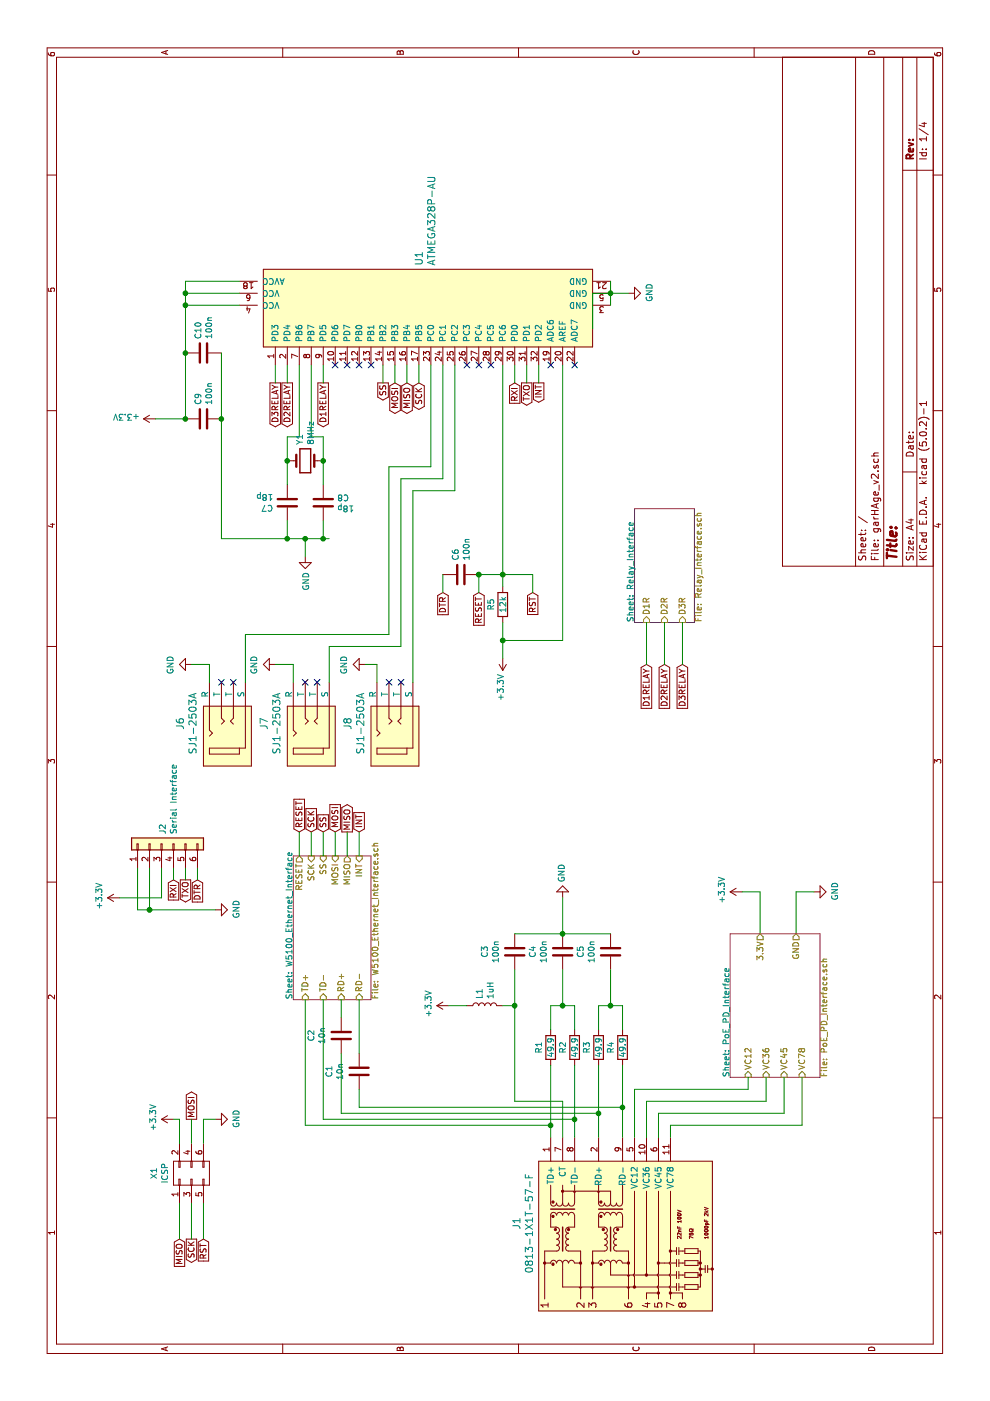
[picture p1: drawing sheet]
EESchema Schematic File Version 4
LIBS:garHAge_v2-cache
EELAYER 26 0
EELAYER END
$Descr A4 11693 8268
encoding utf-8
Sheet 1 4
Title ""
Date ""
Rev ""
Comp ""
Comment1 ""
Comment2 ""
Comment3 ""
Comment4 ""
$EndDescr
$Comp
L dk_Embedded-Microcontrollers:ATMEGA328P-AU U1
U 1 1
P 9150 3600
F 0 "U1" H 9478 3703 60  0000 L CNN
F 1 "ATMEGA328P-AU" H 9478 3597 60  0000 L CNN
F 2 "digikey-footprints:TQFP-32_7x7mm" H 9350 3800 60  0001 L CNN
F 3 "http://www.microchip.com/mymicrochip/filehandler.aspx?ddocname=en589968" H 9350 3900 60  0001 L CNN
F 4 "ATMEGA328P-AU-ND" H 9350 4000 60  0001 L CNN "Digi-Key_PN"
F 5 "ATMEGA328P-AU" H 9350 4100 60  0001 L CNN "MPN"
F 6 "Integrated Circuits (ICs)" H 9350 4200 60  0001 L CNN "Category"
F 7 "Embedded - Microcontrollers" H 9350 4300 60  0001 L CNN "Family"
F 8 "http://www.microchip.com/mymicrochip/filehandler.aspx?ddocname=en589968" H 9350 4400 60  0001 L CNN "DK_Datasheet_Link"
F 9 "/product-detail/en/microchip-technology/ATMEGA328P-AU/ATMEGA328P-AU-ND/1832260" H 9350 4500 60  0001 L CNN "DK_Detail_Page"
F 10 "IC MCU 8BIT 32KB FLASH 32TQFP" H 9350 4600 60  0001 L CNN "Description"
F 11 "Microchip Technology" H 9350 4700 60  0001 L CNN "Manufacturer"
F 12 "Active" H 9350 4800 60  0001 L CNN "Status"
	1    9150 3600
	1    0    0    -1  
$EndComp
$Comp
L Device:R R5
U 1 1
P 6650 4200
F 0 "R5" V 6550 4200 50  0000 C CNN
F 1 "12k" V 6650 4200 50  0000 C CNN
F 2 "Resistor_SMD:R_0603_1608Metric" V 6580 4200 50  0001 C CNN
F 3 "~" H 6650 4200 50  0001 C CNN
	1    6650 4200
	0    1    1    0   
$EndComp
$Comp
L Device:C C6
U 1 1
P 6900 3850
F 0 "C6" H 7015 3896 50  0000 L CNN
F 1 "100n" H 7015 3805 50  0000 L CNN
F 2 "Capacitor_SMD:C_0603_1608Metric" H 6938 3700 50  0001 C CNN
F 3 "~" H 6900 3850 50  0001 C CNN
	1    6900 3850
	1    0    0    -1  
$EndComp
$Comp
L Device:C C10
U 1 1
P 8750 1700
F 0 "C10" H 8865 1746 50  0000 L CNN
F 1 "100n" H 8865 1655 50  0000 L CNN
F 2 "Capacitor_SMD:C_0603_1608Metric" H 8788 1550 50  0001 C CNN
F 3 "~" H 8750 1700 50  0001 C CNN
	1    8750 1700
	1    0    0    -1  
$EndComp
$Comp
L Device:C C9
U 1 1
P 8200 1700
F 0 "C9" H 8315 1746 50  0000 L CNN
F 1 "100n" H 8315 1655 50  0000 L CNN
F 2 "Capacitor_SMD:C_0603_1608Metric" H 8238 1550 50  0001 C CNN
F 3 "~" H 8200 1700 50  0001 C CNN
	1    8200 1700
	1    0    0    -1  
$EndComp
$Comp
L power:+3.3V #PWR014
U 1 1
P 8200 1300
F 0 "#PWR014" H 8200 1150 50  0001 C CNN
F 1 "+3.3V" V 8215 1428 50  0000 L CNN
F 2 "" H 8200 1300 50  0001 C CNN
F 3 "" H 8200 1300 50  0001 C CNN
	1    8200 1300
	1    0    0    -1  
$EndComp
$Comp
L power:GND #PWR013
U 1 1
P 7050 2550
F 0 "#PWR013" H 7050 2300 50  0001 C CNN
F 1 "GND" V 7055 2422 50  0000 R CNN
F 2 "" H 7050 2550 50  0001 C CNN
F 3 "" H 7050 2550 50  0001 C CNN
	1    7050 2550
	0    1    1    0   
$EndComp
$Comp
L power:GND #PWR015
U 1 1
P 9250 5250
F 0 "#PWR015" H 9250 5000 50  0001 C CNN
F 1 "GND" H 9255 5077 50  0000 C CNN
F 2 "" H 9250 5250 50  0001 C CNN
F 3 "" H 9250 5250 50  0001 C CNN
	1    9250 5250
	1    0    0    -1  
$EndComp
Text GLabel 8500 3200 0    50   Output ~ 0
SS
Text GLabel 8500 3300 0    50   BiDi ~ 0
MOSI
Text GLabel 8500 3400 0    50   BiDi ~ 0
MISO
Text GLabel 8500 3500 0    50   BiDi ~ 0
SCK
Text GLabel 8500 4300 0    50   Input ~ 0
RXI
Text GLabel 8500 4400 0    50   Output ~ 0
TXO
Text GLabel 8500 2700 0    50   Output ~ 0
D1RELAY
Text GLabel 8500 2400 0    50   Output ~ 0
D2RELAY
Text GLabel 8500 2300 0    50   Output ~ 0
D3RELAY
Wire Wire Line
	8650 2500 8050 2500
Wire Wire Line
	8050 2500 8050 2400
Wire Wire Line
	8650 2600 8050 2600
Wire Wire Line
	8050 2600 8050 2700
Wire Wire Line
	8500 2300 8650 2300
Wire Wire Line
	8500 2400 8650 2400
Wire Wire Line
	8650 3200 8500 3200
Wire Wire Line
	8500 3300 8650 3300
Wire Wire Line
	8650 3400 8500 3400
Wire Wire Line
	8500 3500 8650 3500
Wire Wire Line
	8650 4300 8500 4300
Wire Wire Line
	8500 4400 8650 4400
Wire Wire Line
	8650 2700 8500 2700
Wire Wire Line
	8200 1550 8750 1550
Wire Wire Line
	8200 1300 8200 1550
Connection ~ 8200 1550
Wire Wire Line
	9150 2000 9150 1550
Wire Wire Line
	9150 1550 8750 1550
Connection ~ 8750 1550
Wire Wire Line
	9250 2000 9250 1550
Wire Wire Line
	9250 1550 9150 1550
Connection ~ 9150 1550
Wire Wire Line
	9350 2000 9350 1550
Wire Wire Line
	9350 1550 9250 1550
Connection ~ 9250 1550
$Comp
L power:+3.3V #PWR012
U 1 1
P 6200 4200
F 0 "#PWR012" H 6200 4050 50  0001 C CNN
F 1 "+3.3V" V 6215 4328 50  0000 L CNN
F 2 "" H 6200 4200 50  0001 C CNN
F 3 "" H 6200 4200 50  0001 C CNN
	1    6200 4200
	0    -1   -1   0   
$EndComp
Wire Wire Line
	6200 4200 6350 4200
Wire Wire Line
	6800 4200 6900 4200
Wire Wire Line
	6350 4200 6350 4700
Connection ~ 6350 4200
Wire Wire Line
	6350 4200 6500 4200
Text GLabel 6750 3700 0    50   Input ~ 0
DTR
Text GLabel 6750 4450 0    50   Input ~ 0
RST
Wire Wire Line
	6900 4450 6900 4200
Connection ~ 6900 4200
Wire Wire Line
	6750 3700 6900 3700
Wire Wire Line
	6900 4000 6900 4200
NoConn ~ 8650 4600
NoConn ~ 8650 4800
NoConn ~ 8650 3000
NoConn ~ 8650 3100
NoConn ~ 8650 3900
NoConn ~ 8650 4000
NoConn ~ 8650 4100
Wire Wire Line
	9350 5100 9250 5100
Connection ~ 9250 5100
Wire Wire Line
	9250 5100 9150 5100
Wire Wire Line
	7050 2550 7200 2550
Wire Wire Line
	8750 1850 8200 1850
Wire Wire Line
	7200 1850 7200 2400
Connection ~ 8200 1850
Wire Wire Line
	8200 1850 7200 1850
Connection ~ 7200 2550
Wire Wire Line
	8950 4950 9250 4950
Wire Wire Line
	9250 4950 9250 5100
Wire Wire Line
	9250 5250 9250 5100
$Comp
L dk_Barrel-Audio-Connectors:SJ1-2503A J6
U 1 1
P 5600 1850
F 0 "J6" H 5656 2197 60  0000 C CNN
F 1 "SJ1-2503A" H 5656 2091 60  0000 C CNN
F 2 "digikey-footprints:Headphone_Jack_2.5mm_SJ1-2503A" H 5800 2050 60  0001 L CNN
F 3 "https://www.cui.com/product/resource/digikeypdf/sj1-2503a.pdf" H 5800 2150 60  0001 L CNN
F 4 "CP1-2503A-ND" H 5800 2250 60  0001 L CNN "Digi-Key_PN"
F 5 "SJ1-2503A" H 5800 2350 60  0001 L CNN "MPN"
F 6 "Connectors, Interconnects" H 5800 2450 60  0001 L CNN "Category"
F 7 "Barrel - Audio Connectors" H 5800 2550 60  0001 L CNN "Family"
F 8 "https://www.cui.com/product/resource/digikeypdf/sj1-2503a.pdf" H 5800 2650 60  0001 L CNN "DK_Datasheet_Link"
F 9 "/product-detail/en/cui-inc/SJ1-2503A/CP1-2503A-ND/738680" H 5800 2750 60  0001 L CNN "DK_Detail_Page"
F 10 "CONN JACK STEREO 2.5MM R/A" H 5800 2850 60  0001 L CNN "Description"
F 11 "CUI Inc." H 5800 2950 60  0001 L CNN "Manufacturer"
F 12 "Active" H 5800 3050 60  0001 L CNN "Status"
	1    5600 1850
	1    0    0    -1  
$EndComp
$Comp
L dk_Barrel-Audio-Connectors:SJ1-2503A J7
U 1 1
P 5600 2550
F 0 "J7" H 5656 2897 60  0000 C CNN
F 1 "SJ1-2503A" H 5656 2791 60  0000 C CNN
F 2 "digikey-footprints:Headphone_Jack_2.5mm_SJ1-2503A" H 5800 2750 60  0001 L CNN
F 3 "https://www.cui.com/product/resource/digikeypdf/sj1-2503a.pdf" H 5800 2850 60  0001 L CNN
F 4 "CP1-2503A-ND" H 5800 2950 60  0001 L CNN "Digi-Key_PN"
F 5 "SJ1-2503A" H 5800 3050 60  0001 L CNN "MPN"
F 6 "Connectors, Interconnects" H 5800 3150 60  0001 L CNN "Category"
F 7 "Barrel - Audio Connectors" H 5800 3250 60  0001 L CNN "Family"
F 8 "https://www.cui.com/product/resource/digikeypdf/sj1-2503a.pdf" H 5800 3350 60  0001 L CNN "DK_Datasheet_Link"
F 9 "/product-detail/en/cui-inc/SJ1-2503A/CP1-2503A-ND/738680" H 5800 3450 60  0001 L CNN "DK_Detail_Page"
F 10 "CONN JACK STEREO 2.5MM R/A" H 5800 3550 60  0001 L CNN "Description"
F 11 "CUI Inc." H 5800 3650 60  0001 L CNN "Manufacturer"
F 12 "Active" H 5800 3750 60  0001 L CNN "Status"
	1    5600 2550
	1    0    0    -1  
$EndComp
$Comp
L dk_Barrel-Audio-Connectors:SJ1-2503A J8
U 1 1
P 5600 3250
F 0 "J8" H 5656 3597 60  0000 C CNN
F 1 "SJ1-2503A" H 5656 3491 60  0000 C CNN
F 2 "digikey-footprints:Headphone_Jack_2.5mm_SJ1-2503A" H 5800 3450 60  0001 L CNN
F 3 "https://www.cui.com/product/resource/digikeypdf/sj1-2503a.pdf" H 5800 3550 60  0001 L CNN
F 4 "CP1-2503A-ND" H 5800 3650 60  0001 L CNN "Digi-Key_PN"
F 5 "SJ1-2503A" H 5800 3750 60  0001 L CNN "MPN"
F 6 "Connectors, Interconnects" H 5800 3850 60  0001 L CNN "Category"
F 7 "Barrel - Audio Connectors" H 5800 3950 60  0001 L CNN "Family"
F 8 "https://www.cui.com/product/resource/digikeypdf/sj1-2503a.pdf" H 5800 4050 60  0001 L CNN "DK_Datasheet_Link"
F 9 "/product-detail/en/cui-inc/SJ1-2503A/CP1-2503A-ND/738680" H 5800 4150 60  0001 L CNN "DK_Detail_Page"
F 10 "CONN JACK STEREO 2.5MM R/A" H 5800 4250 60  0001 L CNN "Description"
F 11 "CUI Inc." H 5800 4350 60  0001 L CNN "Manufacturer"
F 12 "Active" H 5800 4450 60  0001 L CNN "Status"
	1    5600 3250
	1    0    0    -1  
$EndComp
NoConn ~ 6000 1850
NoConn ~ 6000 1950
NoConn ~ 6000 2550
NoConn ~ 6000 2650
NoConn ~ 6000 3250
NoConn ~ 6000 3350
Wire Wire Line
	6750 4450 6900 4450
$Comp
L power:GND #PWR010
U 1 1
P 6150 2300
F 0 "#PWR010" H 6150 2050 50  0001 C CNN
F 1 "GND" H 6155 2127 50  0000 C CNN
F 2 "" H 6150 2300 50  0001 C CNN
F 3 "" H 6150 2300 50  0001 C CNN
	1    6150 2300
	-1   0    0    1   
$EndComp
$Comp
L power:GND #PWR011
U 1 1
P 6150 3050
F 0 "#PWR011" H 6150 2800 50  0001 C CNN
F 1 "GND" H 6155 2877 50  0000 C CNN
F 2 "" H 6150 3050 50  0001 C CNN
F 3 "" H 6150 3050 50  0001 C CNN
	1    6150 3050
	-1   0    0    1   
$EndComp
Wire Wire Line
	7200 2750 7200 2700
Wire Wire Line
	6000 2450 6150 2450
Wire Wire Line
	6150 2450 6150 2300
Wire Wire Line
	6000 3150 6150 3150
Wire Wire Line
	6150 3150 6150 3050
$Comp
L LoadCell-rescue:0813-1X1T-57-F J1
U 1 1
P 1350 5300
F 0 "J1" H 1481 6287 60  0000 C CNN
F 1 "0813-1X1T-57-F" H 1481 6181 60  0000 C CNN
F 2 "tyler_components:0813-1X1T-57-F_RJ45-Jack" H 750 4300 60  0001 L CNN
F 3 "http://belfuse.com/pdfs/0813-1X1T-57-F.pdf" H 750 4500 60  0001 L CNN
F 4 "507-1421-ND" H 750 4400 60  0001 L CNN "DigiKey Part Number"
	1    1350 5300
	1    0    0    -1  
$EndComp
$Comp
L Device:R R1
U 1 1
P 2950 4600
F 0 "R1" V 2850 4600 50  0000 C CNN
F 1 "49.9" V 2950 4600 50  0000 C CNN
F 2 "Resistor_SMD:R_0805_2012Metric" V 2880 4600 50  0001 C CNN
F 3 "~" H 2950 4600 50  0001 C CNN
	1    2950 4600
	0    1    1    0   
$EndComp
$Comp
L Device:R R2
U 1 1
P 2950 4800
F 0 "R2" V 2850 4800 50  0000 C CNN
F 1 "49.9" V 2950 4800 50  0000 C CNN
F 2 "Resistor_SMD:R_0805_2012Metric" V 2880 4800 50  0001 C CNN
F 3 "~" H 2950 4800 50  0001 C CNN
	1    2950 4800
	0    1    1    0   
$EndComp
$Comp
L Device:R R3
U 1 1
P 2950 5000
F 0 "R3" V 2850 5000 50  0000 C CNN
F 1 "49.9" V 2950 5000 50  0000 C CNN
F 2 "Resistor_SMD:R_0805_2012Metric" V 2880 5000 50  0001 C CNN
F 3 "~" H 2950 5000 50  0001 C CNN
	1    2950 5000
	0    1    1    0   
$EndComp
$Comp
L Device:R R4
U 1 1
P 2950 5200
F 0 "R4" V 2850 5200 50  0000 C CNN
F 1 "49.9" V 2950 5200 50  0000 C CNN
F 2 "Resistor_SMD:R_0805_2012Metric" V 2880 5200 50  0001 C CNN
F 3 "~" H 2950 5200 50  0001 C CNN
	1    2950 5200
	0    1    1    0   
$EndComp
$Comp
L Device:C C4
U 1 1
P 3750 4700
F 0 "C4" V 3498 4700 50  0000 C CNN
F 1 "100n" V 3589 4700 50  0000 C CNN
F 2 "Capacitor_SMD:C_0603_1608Metric" H 3788 4550 50  0001 C CNN
F 3 "~" H 3750 4700 50  0001 C CNN
	1    3750 4700
	0    1    1    0   
$EndComp
$Comp
L Device:C C5
U 1 1
P 3750 5100
F 0 "C5" V 3498 5100 50  0000 C CNN
F 1 "100n" V 3589 5100 50  0000 C CNN
F 2 "Capacitor_SMD:C_0603_1608Metric" H 3788 4950 50  0001 C CNN
F 3 "~" H 3750 5100 50  0001 C CNN
	1    3750 5100
	0    1    1    0   
$EndComp
$Comp
L Device:C C3
U 1 1
P 3750 4300
F 0 "C3" V 3498 4300 50  0000 C CNN
F 1 "100n" V 3589 4300 50  0000 C CNN
F 2 "Capacitor_SMD:C_0603_1608Metric" H 3788 4150 50  0001 C CNN
F 3 "~" H 3750 4300 50  0001 C CNN
	1    3750 4300
	0    1    1    0   
$EndComp
$Comp
L Device:L L1
U 1 1
P 3300 4050
F 0 "L1" H 3353 4096 50  0000 L CNN
F 1 "1uH" H 3353 4005 50  0000 L CNN
F 2 "Capacitor_SMD:C_0603_1608Metric" H 3300 4050 50  0001 C CNN
F 3 "~" H 3300 4050 50  0001 C CNN
	1    3300 4050
	1    0    0    -1  
$EndComp
Wire Wire Line
	2200 4600 2300 4600
Wire Wire Line
	2200 4800 2350 4800
Wire Wire Line
	3100 4600 3300 4600
Wire Wire Line
	3300 4600 3300 4700
Wire Wire Line
	3300 4700 3600 4700
Wire Wire Line
	3100 4800 3300 4800
Wire Wire Line
	3300 4800 3300 4700
Connection ~ 3300 4700
Wire Wire Line
	3100 5000 3300 5000
Wire Wire Line
	3300 5000 3300 5100
Wire Wire Line
	3300 5100 3600 5100
Wire Wire Line
	3100 5200 3300 5200
Wire Wire Line
	3300 5200 3300 5100
Connection ~ 3300 5100
Wire Wire Line
	2200 4700 2500 4700
Wire Wire Line
	2500 4700 2500 4300
Wire Wire Line
	2500 4300 3300 4300
Wire Wire Line
	3300 4200 3300 4300
Connection ~ 3300 4300
Wire Wire Line
	3300 4300 3600 4300
Wire Wire Line
	3900 4300 3900 4700
Connection ~ 3900 4700
Wire Wire Line
	3900 4700 3900 5100
$Comp
L power:GND #PWR06
U 1 1
P 4200 4700
F 0 "#PWR06" H 4200 4450 50  0001 C CNN
F 1 "GND" V 4205 4572 50  0000 R CNN
F 2 "" H 4200 4700 50  0001 C CNN
F 3 "" H 4200 4700 50  0001 C CNN
	1    4200 4700
	0    -1   -1   0   
$EndComp
Wire Wire Line
	3900 4700 4200 4700
$Comp
L power:+3.3V #PWR03
U 1 1
P 3300 3750
F 0 "#PWR03" H 3300 3600 50  0001 C CNN
F 1 "+3.3V" H 3315 3923 50  0000 C CNN
F 2 "" H 3300 3750 50  0001 C CNN
F 3 "" H 3300 3750 50  0001 C CNN
	1    3300 3750
	1    0    0    -1  
$EndComp
Wire Wire Line
	3300 3750 3300 3900
$Comp
L power:+3.3V #PWR07
U 1 1
P 4250 6200
F 0 "#PWR07" H 4250 6050 50  0001 C CNN
F 1 "+3.3V" H 4265 6373 50  0000 C CNN
F 2 "" H 4250 6200 50  0001 C CNN
F 3 "" H 4250 6200 50  0001 C CNN
	1    4250 6200
	1    0    0    -1  
$EndComp
$Comp
L power:GND #PWR08
U 1 1
P 4250 6800
F 0 "#PWR08" H 4250 6550 50  0001 C CNN
F 1 "GND" H 4255 6627 50  0000 C CNN
F 2 "" H 4250 6800 50  0001 C CNN
F 3 "" H 4250 6800 50  0001 C CNN
	1    4250 6800
	1    0    0    -1  
$EndComp
Wire Wire Line
	3900 6350 4250 6350
Wire Wire Line
	4250 6350 4250 6200
Wire Wire Line
	3900 6650 4250 6650
Wire Wire Line
	4250 6650 4250 6800
$Sheet
S 2700 6100 1200 750 
U 5CF47E03
F0 "PoE_PD_Interface" 50
F1 "PoE_PD_Interface.sch" 50
F2 "VC36" I L 2700 6400 50 
F3 "VC12" I L 2700 6250 50 
F4 "VC45" I L 2700 6550 50 
F5 "VC78" I L 2700 6700 50 
F6 "3.3V" O R 3900 6350 50 
F7 "GND" O R 3900 6650 50 
$EndSheet
$Sheet
S 3350 2450 1200 650 
U 5CF6E2C0
F0 "W5100_Ethernet_Interface" 50
F1 "W5100_Ethernet_Interface.sch" 50
F2 "RD+" I L 3350 2850 50 
F3 "RD-" I L 3350 3000 50 
F4 "TD+" I L 3350 2550 50 
F5 "TD-" I L 3350 2700 50 
F6 "MISO" O R 4550 2900 50 
F7 "MOSI" I R 4550 2800 50 
F8 "SS" I R 4550 2700 50 
F9 "SCK" I R 4550 2600 50 
F10 "RESET" O R 4550 2500 50 
F11 "INT" I R 4550 3000 50 
$EndSheet
Connection ~ 2300 4600
Wire Wire Line
	2300 4600 2800 4600
Wire Wire Line
	2350 2700 2350 4800
Connection ~ 2350 4800
Wire Wire Line
	2350 4800 2800 4800
Text GLabel 4750 2600 2    50   Input ~ 0
SCK
Text GLabel 4750 2700 2    50   Input ~ 0
SS
Text GLabel 4750 2800 2    50   Input ~ 0
MOSI
Text GLabel 4750 2900 2    50   Output ~ 0
MISO
Wire Wire Line
	4550 2600 4750 2600
Wire Wire Line
	4750 2700 4550 2700
Wire Wire Line
	4550 2800 4750 2800
Wire Wire Line
	4750 2900 4550 2900
$Comp
L LoadCell-cache:CONN_02X03 X1
U 1 1
P 1900 1600
F 0 "X1" H 1900 1915 50  0000 C CNN
F 1 "ICSP" H 1900 1824 50  0000 C CNN
F 2 "Connector_PinHeader_2.54mm:PinHeader_2x03_P2.54mm_Vertical" H 1900 400 50  0001 C CNN
F 3 "" H 1900 400 50  0000 C CNN
	1    1900 1600
	1    0    0    -1  
$EndComp
$Comp
L LoadCell-cache:Conn_01x06 J2
U 1 1
P 4650 1350
F 0 "J2" H 4729 1342 50  0000 L CNN
F 1 "Serial Interface" H 4729 1251 50  0000 L CNN
F 2 "Connector_PinHeader_2.54mm:PinHeader_1x06_P2.54mm_Horizontal" H 4650 1350 50  0001 C CNN
F 3 "" H 4650 1350 50  0001 C CNN
	1    4650 1350
	1    0    0    -1  
$EndComp
Text GLabel 1350 1500 0    50   Input ~ 0
MISO
Text GLabel 1350 1600 0    50   Output ~ 0
SCK
Text GLabel 1350 1700 0    50   Input ~ 0
RST
Text GLabel 2350 1600 2    50   Output ~ 0
MOSI
Wire Wire Line
	1350 1500 1650 1500
Wire Wire Line
	1650 1600 1350 1600
Wire Wire Line
	1350 1700 1650 1700
Wire Wire Line
	2150 1600 2350 1600
$Comp
L power:GND #PWR02
U 1 1
P 2350 1800
F 0 "#PWR02" H 2350 1550 50  0001 C CNN
F 1 "GND" H 2355 1627 50  0000 C CNN
F 2 "" H 2350 1800 50  0001 C CNN
F 3 "" H 2350 1800 50  0001 C CNN
	1    2350 1800
	1    0    0    -1  
$EndComp
$Comp
L power:+3.3V #PWR01
U 1 1
P 2350 1450
F 0 "#PWR01" H 2350 1300 50  0001 C CNN
F 1 "+3.3V" H 2365 1623 50  0000 C CNN
F 2 "" H 2350 1450 50  0001 C CNN
F 3 "" H 2350 1450 50  0001 C CNN
	1    2350 1450
	1    0    0    -1  
$EndComp
Wire Wire Line
	2150 1500 2350 1500
Wire Wire Line
	2350 1500 2350 1450
Wire Wire Line
	2150 1700 2350 1700
Wire Wire Line
	2350 1700 2350 1800
$Comp
L power:+3.3V #PWR05
U 1 1
P 4200 1000
F 0 "#PWR05" H 4200 850 50  0001 C CNN
F 1 "+3.3V" H 4215 1173 50  0000 C CNN
F 2 "" H 4200 1000 50  0001 C CNN
F 3 "" H 4200 1000 50  0001 C CNN
	1    4200 1000
	1    0    0    -1  
$EndComp
$Comp
L power:GND #PWR04
U 1 1
P 4100 1800
F 0 "#PWR04" H 4100 1550 50  0001 C CNN
F 1 "GND" H 4105 1627 50  0000 C CNN
F 2 "" H 4100 1800 50  0001 C CNN
F 3 "" H 4100 1800 50  0001 C CNN
	1    4100 1800
	1    0    0    -1  
$EndComp
Wire Wire Line
	4450 1350 4200 1350
Wire Wire Line
	4200 1350 4200 1000
Wire Wire Line
	4450 1150 4100 1150
Wire Wire Line
	4100 1150 4100 1250
Wire Wire Line
	4450 1250 4100 1250
Connection ~ 4100 1250
Wire Wire Line
	4100 1250 4100 1800
Text GLabel 4350 1450 0    50   Input ~ 0
RXI
Text GLabel 4350 1550 0    50   Output ~ 0
TXO
Text GLabel 4350 1650 0    50   Input ~ 0
DTR
Wire Wire Line
	4350 1450 4450 1450
Wire Wire Line
	4450 1550 4350 1550
Wire Wire Line
	4350 1650 4450 1650
$Sheet
S 6500 5300 950  500 
U 5D115E19
F0 "Relay_Interface" 50
F1 "Relay_Interface.sch" 50
F2 "D3R" I L 6500 5700 50 
F3 "D2R" I L 6500 5550 50 
F4 "D1R" I L 6500 5400 50 
$EndSheet
Wire Wire Line
	2200 5300 2600 5300
Wire Wire Line
	2600 5300 2600 6250
Wire Wire Line
	2600 6250 2700 6250
Wire Wire Line
	2200 5400 2500 5400
Wire Wire Line
	2500 5400 2500 6400
Wire Wire Line
	2500 6400 2700 6400
Wire Wire Line
	2200 5500 2400 5500
Wire Wire Line
	2400 5500 2400 6550
Wire Wire Line
	2400 6550 2700 6550
Wire Wire Line
	2200 5600 2300 5600
Wire Wire Line
	2300 5600 2300 6700
Wire Wire Line
	2300 6700 2700 6700
Text GLabel 6150 5400 0    50   Input ~ 0
D1RELAY
Text GLabel 6150 5550 0    50   Input ~ 0
D2RELAY
Text GLabel 6150 5700 0    50   Input ~ 0
D3RELAY
Wire Wire Line
	6150 5400 6500 5400
Wire Wire Line
	6150 5550 6500 5550
Wire Wire Line
	6150 5700 6500 5700
$Comp
L Device:Crystal Y1
U 1 1
P 7850 2550
F 0 "Y1" V 7804 2681 50  0000 L CNN
F 1 "8MHz" V 7895 2681 50  0000 L CNN
F 2 "Crystal:Crystal_SMD_HC49-SD" H 7850 2550 50  0001 C CNN
F 3 "https://www.ctscorp.com/wp-content/uploads/ATS-ATSSM.pdf" H 7850 2550 50  0001 C CNN
	1    7850 2550
	0    1    1    0   
$EndComp
Wire Wire Line
	8050 2700 7850 2700
Wire Wire Line
	8050 2400 7850 2400
$Comp
L Device:C C7
U 1 1
P 7500 2400
F 0 "C7" H 7615 2446 50  0000 L CNN
F 1 "18p" H 7615 2355 50  0000 L CNN
F 2 "Capacitor_SMD:C_0603_1608Metric" H 7538 2250 50  0001 C CNN
F 3 "~" H 7500 2400 50  0001 C CNN
	1    7500 2400
	0    -1   -1   0   
$EndComp
$Comp
L Device:C C8
U 1 1
P 7500 2700
F 0 "C8" H 7615 2746 50  0000 L CNN
F 1 "18p" H 7615 2655 50  0000 L CNN
F 2 "Capacitor_SMD:C_0603_1608Metric" H 7538 2550 50  0001 C CNN
F 3 "~" H 7500 2700 50  0001 C CNN
	1    7500 2700
	0    1    1    0   
$EndComp
Wire Wire Line
	7850 2400 7650 2400
Connection ~ 7850 2400
Wire Wire Line
	7850 2700 7650 2700
Connection ~ 7850 2700
Wire Wire Line
	7350 2400 7200 2400
Connection ~ 7200 2400
Wire Wire Line
	7200 2400 7200 2550
Wire Wire Line
	7350 2700 7200 2700
Connection ~ 7200 2700
Wire Wire Line
	7200 2700 7200 2550
Text GLabel 4750 2500 2    50   Input ~ 0
RESET
Text GLabel 4750 3000 2    50   Input ~ 0
INT
Wire Wire Line
	4750 2500 4550 2500
Wire Wire Line
	4750 3000 4550 3000
Text GLabel 6750 4000 0    50   Input ~ 0
RESET
Wire Wire Line
	6750 4000 6900 4000
Connection ~ 6900 4000
Wire Wire Line
	6900 4200 8650 4200
Wire Wire Line
	6350 4700 8650 4700
Wire Wire Line
	6000 3450 7600 3450
Wire Wire Line
	7600 3450 7600 3800
Wire Wire Line
	7600 3800 8650 3800
Wire Wire Line
	6000 2750 6300 2750
Wire Wire Line
	6300 2750 6300 3350
Wire Wire Line
	6300 3350 7700 3350
Wire Wire Line
	7700 3350 7700 3700
Wire Wire Line
	7700 3700 8650 3700
Wire Wire Line
	6000 2050 6400 2050
Wire Wire Line
	6400 2050 6400 3250
Wire Wire Line
	6400 3250 7800 3250
Wire Wire Line
	7800 3250 7800 3600
Wire Wire Line
	7800 3600 8650 3600
$Comp
L power:GND #PWR09
U 1 1
P 6150 1600
F 0 "#PWR09" H 6150 1350 50  0001 C CNN
F 1 "GND" H 6155 1427 50  0000 C CNN
F 2 "" H 6150 1600 50  0001 C CNN
F 3 "" H 6150 1600 50  0001 C CNN
	1    6150 1600
	-1   0    0    1   
$EndComp
Wire Wire Line
	6000 1750 6150 1750
Wire Wire Line
	6150 1750 6150 1600
Text GLabel 8500 4500 0    50   Output ~ 0
INT
Wire Wire Line
	8500 4500 8650 4500
$Comp
L Device:C C1
U 1 1
P 2750 3000
F 0 "C1" V 2498 3000 50  0000 C CNN
F 1 "10n" V 2589 3000 50  0000 C CNN
F 2 "Capacitor_SMD:C_0603_1608Metric" H 2788 2850 50  0001 C CNN
F 3 "~" H 2750 3000 50  0001 C CNN
	1    2750 3000
	0    1    1    0   
$EndComp
$Comp
L Device:C C2
U 1 1
P 3050 2850
F 0 "C2" V 2798 2850 50  0000 C CNN
F 1 "10n" V 2889 2850 50  0000 C CNN
F 2 "Capacitor_SMD:C_0603_1608Metric" H 3088 2700 50  0001 C CNN
F 3 "~" H 3050 2850 50  0001 C CNN
	1    3050 2850
	0    1    1    0   
$EndComp
Wire Wire Line
	2200 5200 2450 5200
Wire Wire Line
	2900 3000 3350 3000
Wire Wire Line
	2600 3000 2450 3000
Wire Wire Line
	2450 3000 2450 5200
Connection ~ 2450 5200
Wire Wire Line
	2450 5200 2800 5200
Wire Wire Line
	2200 5000 2400 5000
Wire Wire Line
	3200 2850 3350 2850
Wire Wire Line
	2350 2700 3350 2700
Wire Wire Line
	2900 2850 2400 2850
Wire Wire Line
	2400 2850 2400 5000
Connection ~ 2400 5000
Wire Wire Line
	2400 5000 2800 5000
Wire Wire Line
	3350 2550 2300 2550
Wire Wire Line
	2300 2550 2300 4600
NoConn ~ 8650 2800
NoConn ~ 8650 2900
$EndSCHEMATC
